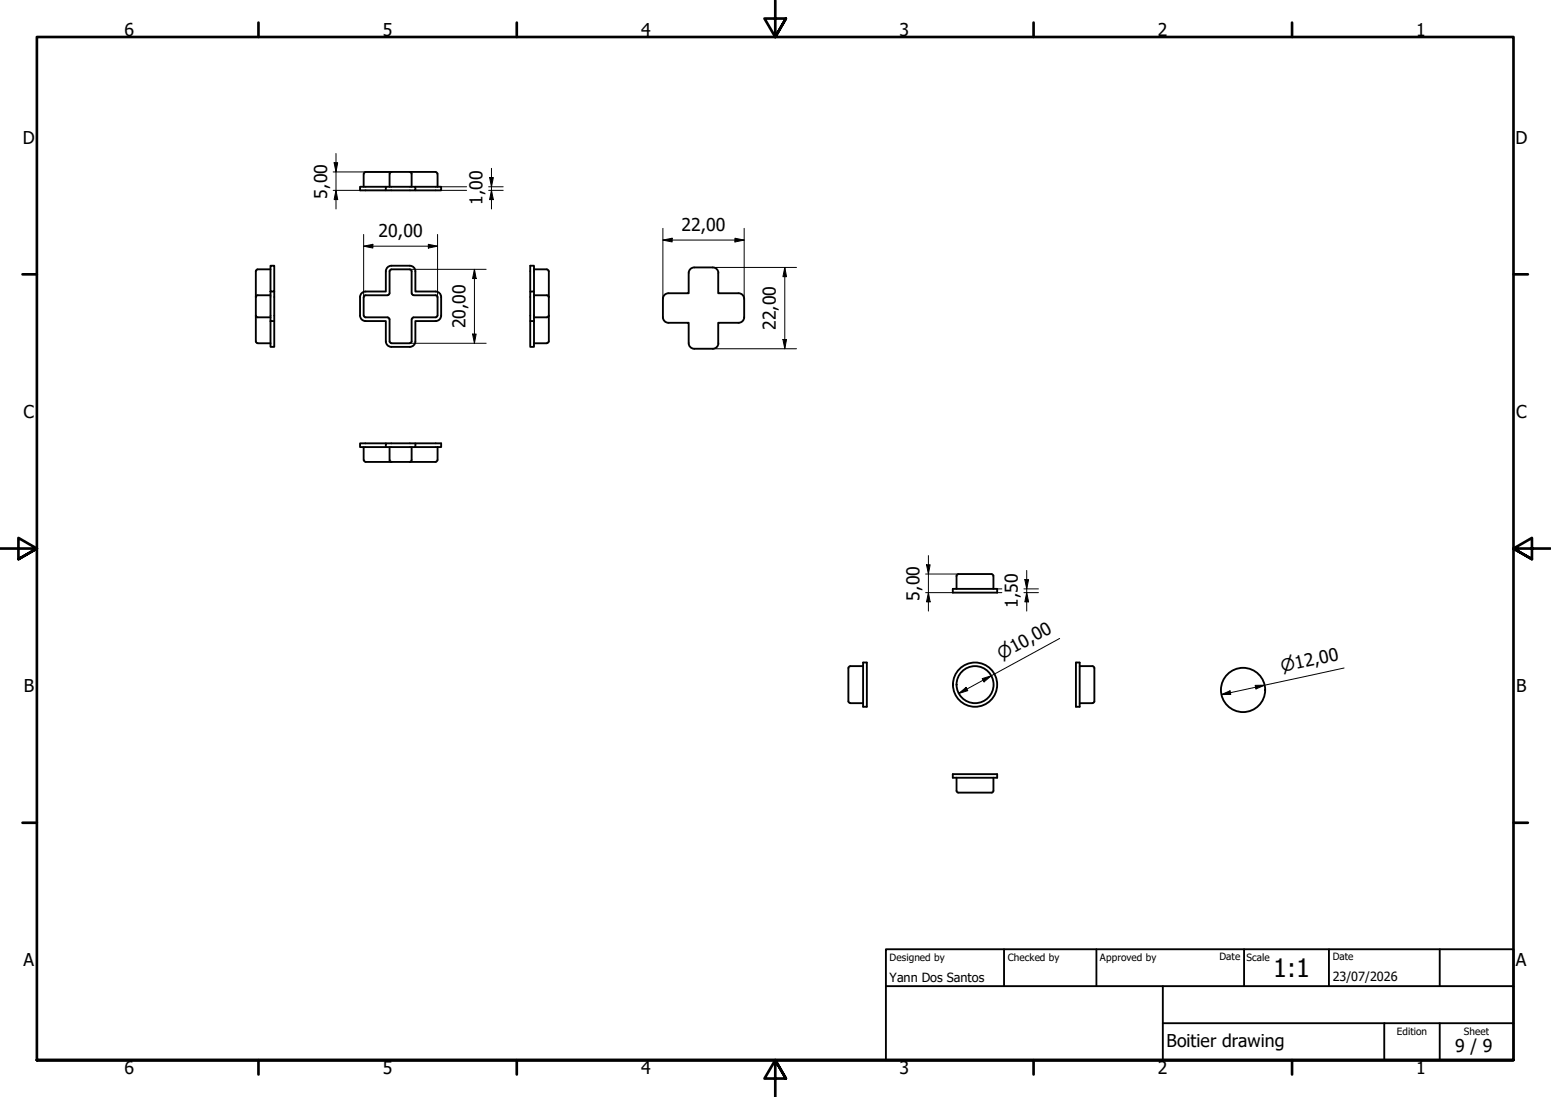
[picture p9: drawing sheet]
<svg xmlns="http://www.w3.org/2000/svg" width="420mm" height="297mm" viewBox="0 0 420 297" stroke-linecap="round" stroke-linejoin="round" font-family="sans-serif">
<!-- layer: Visible (ISO) -->
<g fill="none" stroke="#000" stroke-width=".51">
<path d="M99 46.6h19M99 46.6l-.4 .5-.1 3.5M104.5 50.6h-7v.9h7v-.9h8v.9h-8M106 46.6l-.5 .5v3.5M111 46.6l.5 .5v3.5M112.5 50.6h7v.9h-7M118 46.6l.5 .5v3.5M69.3 73.4v12.1M73.3 80h-3.5l-.5 .4M73.3 72.9l-3.5 .1-.5 .5M73.3 72h1v6.9h-1zM73.3 78.9v8"/>
<path d="M74.3 78.9v8M104.5 73.4v5.5h-5.5a1.5 1.5 0 0 0-1.5 1.5M105 80h-6l-.4 .4M105.5 73.4v6l-.5 .5M106 72.9h5M106 72h5M106 72a1.5 1.5 0 0 0-1.5 1.5M106 73l-.5 .5M111 73l.5 .5M111 72a1.5 1.5 0 0 1 1.5 1.5M111.5 73.4v6M111.5 79.4l.5 .5"/>
<path d="M112 80h6M112.5 73.4v5.5h5.5M118 78.9a1.5 1.5 0 0 1 1.5 1.5M118 80l.5 .4M143.6 78.9v-6.9h1.1v6.9h-1.1v8M144.7 80h3.5M144.7 72.9h3.5M144.7 78.9v8M148.1 73l.5 .5M148.1 80l.5 .4M148.7 73.4v12.1M186.6 73.9a1.5 1.5 0 0 1 1.5-1.5h5a1.5 1.5 0 0 1 1.5 1.5"/>
<path d="M186.6 73.9v5.5h-5.5a1.5 1.5 0 0 0-1.5 1.5v5M194.6 73.9v5.5h5.5a1.5 1.5 0 0 1 1.5 1.5v5M69.3 85.5l.1 7.2 .4 .2h3.5M69.3 85.4l.5 .5h3.5M73.3 86.9h1v7h-1zM97.5 80.4v5a1.5 1.5 0 0 0 1.5 1.5h5.5v5.5a1.5 1.5 0 0 0 1.5 1.5M98.5 80.4l.1 5 .2 .5 6.2 .1 .5 .5M105.5 86.4v6l.5 .5M106 92.9h5M106 93.9h5M111.5 86.4v6l-.5 .5M118 85.9l-6 .1-.5 .5"/>
<path d="M118 86.9h-5.5v5.5a1.5 1.5 0 0 1-1.5 1.5M118.5 80.4v5l-.5 .5M119.5 80.4v5a1.5 1.5 0 0 1-1.5 1.5M143.6 86.9h1.1v7h-1.1zM144.7 85.9h3.5M144.7 92.9h3.5M148.6 85.4l-.5 .5M148.7 85.5v6.9l-.6 .5M179.6 85.9a1.5 1.5 0 0 0 1.5 1.5h5.5v5.5a1.5 1.5 0 0 0 1.5 1.5h5a1.5 1.5 0 0 0 1.5-1.5M201.6 85.9a1.5 1.5 0 0 1-1.5 1.5h-5.5v5.5M98.5 121.1l.1 3.5 .4 .4M99 125.1h19"/>
<path d="M104.5 120h-7v1.1h7M105.5 121.1v3.5l.5 .4M111.5 121.1v3.5l-.5 .4M112.5 120h-8v1.1h8v-1.1h7v1.1h-7M118.5 121.1v3.5l-.5 .4M258.1 159.5h12v1h-12zM259.6 155.5l-.5 .5v3.5M259.6 155.4h9M268.6 155.5l.5 .5v3.5M233.8 179.4h1v12h-1zM291.5 179.4h1v12h-1zM230.3 180.4l-.5 .5 .1 9.2 .4 .3h3.5"/>
<path d="M230.3 180.4h3.5M292.5 180.4h3.5M296 180.4l.5 .5-.1 9.2-.4 .3h-3.5M258.1 209.6h12v1h-12zM259.1 210.6v3.5M259.1 214.1l.5 .5M269.1 214.1l-.5 .5h-9M269.1 210.6v3.5"/>
<circle cx="264.1" cy="185.4" r="6"/>
<circle cx="264.1" cy="185.4" r="5"/>
<circle cx="336.7" cy="186.8" r="6"/>
</g>
<!-- layer: Border (ISO) -->
<g fill="none" stroke="#000" stroke-width=".72">
<path d="M70 6.1v3.9M140 6.1v3.9M210 0v10l-2.9-5h5.8l-2.9 5 2.9-5M280 6.1v3.9M350 6.1v3.9M6.1 74.3h3.9M410 74.3h3.9M0 148.5h10l-5-2.8v5.7l5-2.9-5 2.9M420 148.5h-10l5-2.8v5.7l-5-2.9 5 2.9M6.1 222.8h3.9M410 222.8h3.9M10 287v-277h400v277h-400h400"/>
<path d="M70 287v3.9M140 287v3.9M212.9 292l-2.9-5 2.9 5h-5.8l2.9-5v10M280 287v3.9M350 287v3.9"/>
</g>
<!-- layer: Title (ISO) -->
<path d="M240 257h170v30h-170zM272 257v10M297 257v10M337 257v10M360 257v10M390 257v10M240 267h170M315 277.1h95M315 267v20M375 277.1v9.9M390 277.1v9.9" fill="none" stroke="#000" stroke-width=".51"/>
<!-- layer: Dimension (ISO) -->
<g fill="none" stroke="#000" stroke-width=".27">
<path d="M90.3 51.5h15.7M90.3 46.6h15.7M90.5 44.1h1l-.5 2.5zM91 51.5l.5 2.5h-1zM91 41.6v15M119.5 50.6h6.9M119.5 51.5h6.9M132.4 50.6h3.9M132.4 51.5h3.9M132.6 48.1h1l-.5 2.5zM133.1 51.5l.5 2.5h-1zM133.1 45.6v11"/>
<path d="M98.5 66.7l2.5-.5v1zM98.5 66.7h20M98.5 63.5v16.9M111 72.9h20.7M116 66.2l2.5 .5-2.5 .5zM118.5 63.5v16.9M128.5 72.9l.5 2.5h-1zM128.5 72.9v20M179.6 65l2.5-.5v1zM179.6 65h22M179.6 61.8v19.1M193.1 72.4h22.7"/>
<path d="M199.1 64.5l2.5 .5-2.5 .5zM201.6 61.8v19.1M212.6 72.4l.5 2.5h-1zM212.6 72.4v22M111 92.9h20.7M128 90.5h1l-.5 2.4zM193.1 94.4h22.7M212.1 91.9h1l-.5 2.5zM250.7 155.4h8.9M251 152.9h1l-.5 2.5zM251.5 150.4v15.1M270.1 159.5h1.3"/>
<path d="M277.4 159.5h3.9M277.6 157h1l-.5 2.5zM278.1 154.5v11M250.7 160.5h7.4M251.5 160.5l.5 2.5h-1zM270.1 160.5h1.3M277.4 160.5h3.9M278.1 160.5l.5 2.5h-1zM287.1 172.9l-27.4 14.9M259.7 187.8l2-1.7 .5 .9zM266.1 183.8l2.4-.8-1.9 1.6zM330.9 188.1l2.3-1 .2 .9z"/>
<path d="M340 185.6l2.6-.1-2.4 1zM364.1 180.9l-33.2 7.2"/>
</g>
<g fill="#000">
<path d="M90.5 44.1h1l-.5 2.5zM91 51.5l.5 2.5h-1zM132.6 48.1h1l-.5 2.5zM133.1 51.5l.5 2.5h-1zM98.5 66.7l2.5-.5v1zM116 66.2l2.5 .5-2.5 .5zM128.5 72.9l.5 2.5h-1zM179.6 65l2.5-.5v1zM199.1 64.5l2.5 .5-2.5 .5zM212.6 72.4l.5 2.5h-1zM128 90.5h1l-.5 2.4zM212.1 91.9h1l-.5 2.5z"/>
<path d="M251 152.9h1l-.5 2.5zM277.6 157h1l-.5 2.5zM251.5 160.5l.5 2.5h-1zM278.1 160.5l.5 2.5h-1zM259.7 187.8l2-1.7 .5 .9zM266.1 183.8l2.4-.8-1.9 1.6zM330.9 188.1l2.3-1 .2 .9zM340 185.6l2.6-.1-2.4 1z"/>
</g>
<text font-size="6.9" x="344.9" y="264.6">1:1</text>
<g font-size="4.8">
<text x="33.7" y="9.6">6</text>
<text x="103.7" y="9.6">5</text>
<text x="173.7" y="9.6">4</text>
<text x="243.7" y="9.6">3</text>
<text x="313.7" y="9.6">2</text>
<text x="383.7" y="9.6">1</text>
<text x="6.2" y="38.9">D</text>
<text x="410.5" y="38.9">D</text>
<text x="88.6" y="53.7" transform="rotate(-90 88.6 53.7)">5,00</text>
<text x="130.7" y="55.5" transform="rotate(-90 130.7 55.5)">1,00</text>
<text x="102.5" y="64.3">20,00</text>
<text x="184.6" y="62.6">22,00</text>
<text x="126.1" y="88.9" transform="rotate(-90 126.1 88.9)">20,00</text>
<text x="210.2" y="89.4" transform="rotate(-90 210.2 89.4)">22,00</text>
<text x="6.4" y="113.1">C</text>
<text x="410.7" y="113.1">C</text>
<text x="249.1" y="162.6" transform="rotate(-90 249.1 162.6)">5,00</text>
<text x="275.7" y="164.6" transform="rotate(-90 275.7 164.6)">1,50</text>
<text x="6.4" y="187.4">B</text>
<text x="410.7" y="187.4">B</text>
<text x="6.4" y="261.6">A</text>
<text x="410.7" y="261.6">A</text>
<text x="316" y="283.4">Boitier drawing</text>
<text x="394.2" y="285">9 / 9</text>
<text x="33.7" y="290.9">6</text>
<text x="103.7" y="290.9">5</text>
<text x="173.7" y="290.9">4</text>
<text x="243.7" y="290.9">3</text>
<text x="313.7" y="290.9">2</text>
<text x="383.7" y="290.9">1</text>
</g>
<g font-size="4.6">
<text x="271.3" y="178.8" transform="rotate(-29 271.3 178.8)">⌀10,00</text>
<text x="347.3" y="182.1" transform="rotate(-12 347.3 182.1)">⌀12,00</text>
</g>
<g font-size="3.4">
<text x="241" y="266">Yann Dos Santos</text>
<text x="361" y="265.5">23/07/2026</text>
</g>
<g font-size="2.7">
<text x="241" y="260.1">Designed by</text>
<text x="273" y="260.1">Checked by</text>
<text x="298" y="260.1">Approved by</text>
<text x="330.3" y="260">Date</text>
<text x="337.7" y="260.1">Scale</text>
<text x="361" y="260">Date</text>
<text x="378.4" y="280.1">Edition</text>
<text x="396.6" y="280.1">Sheet</text>
</g>
</svg>
